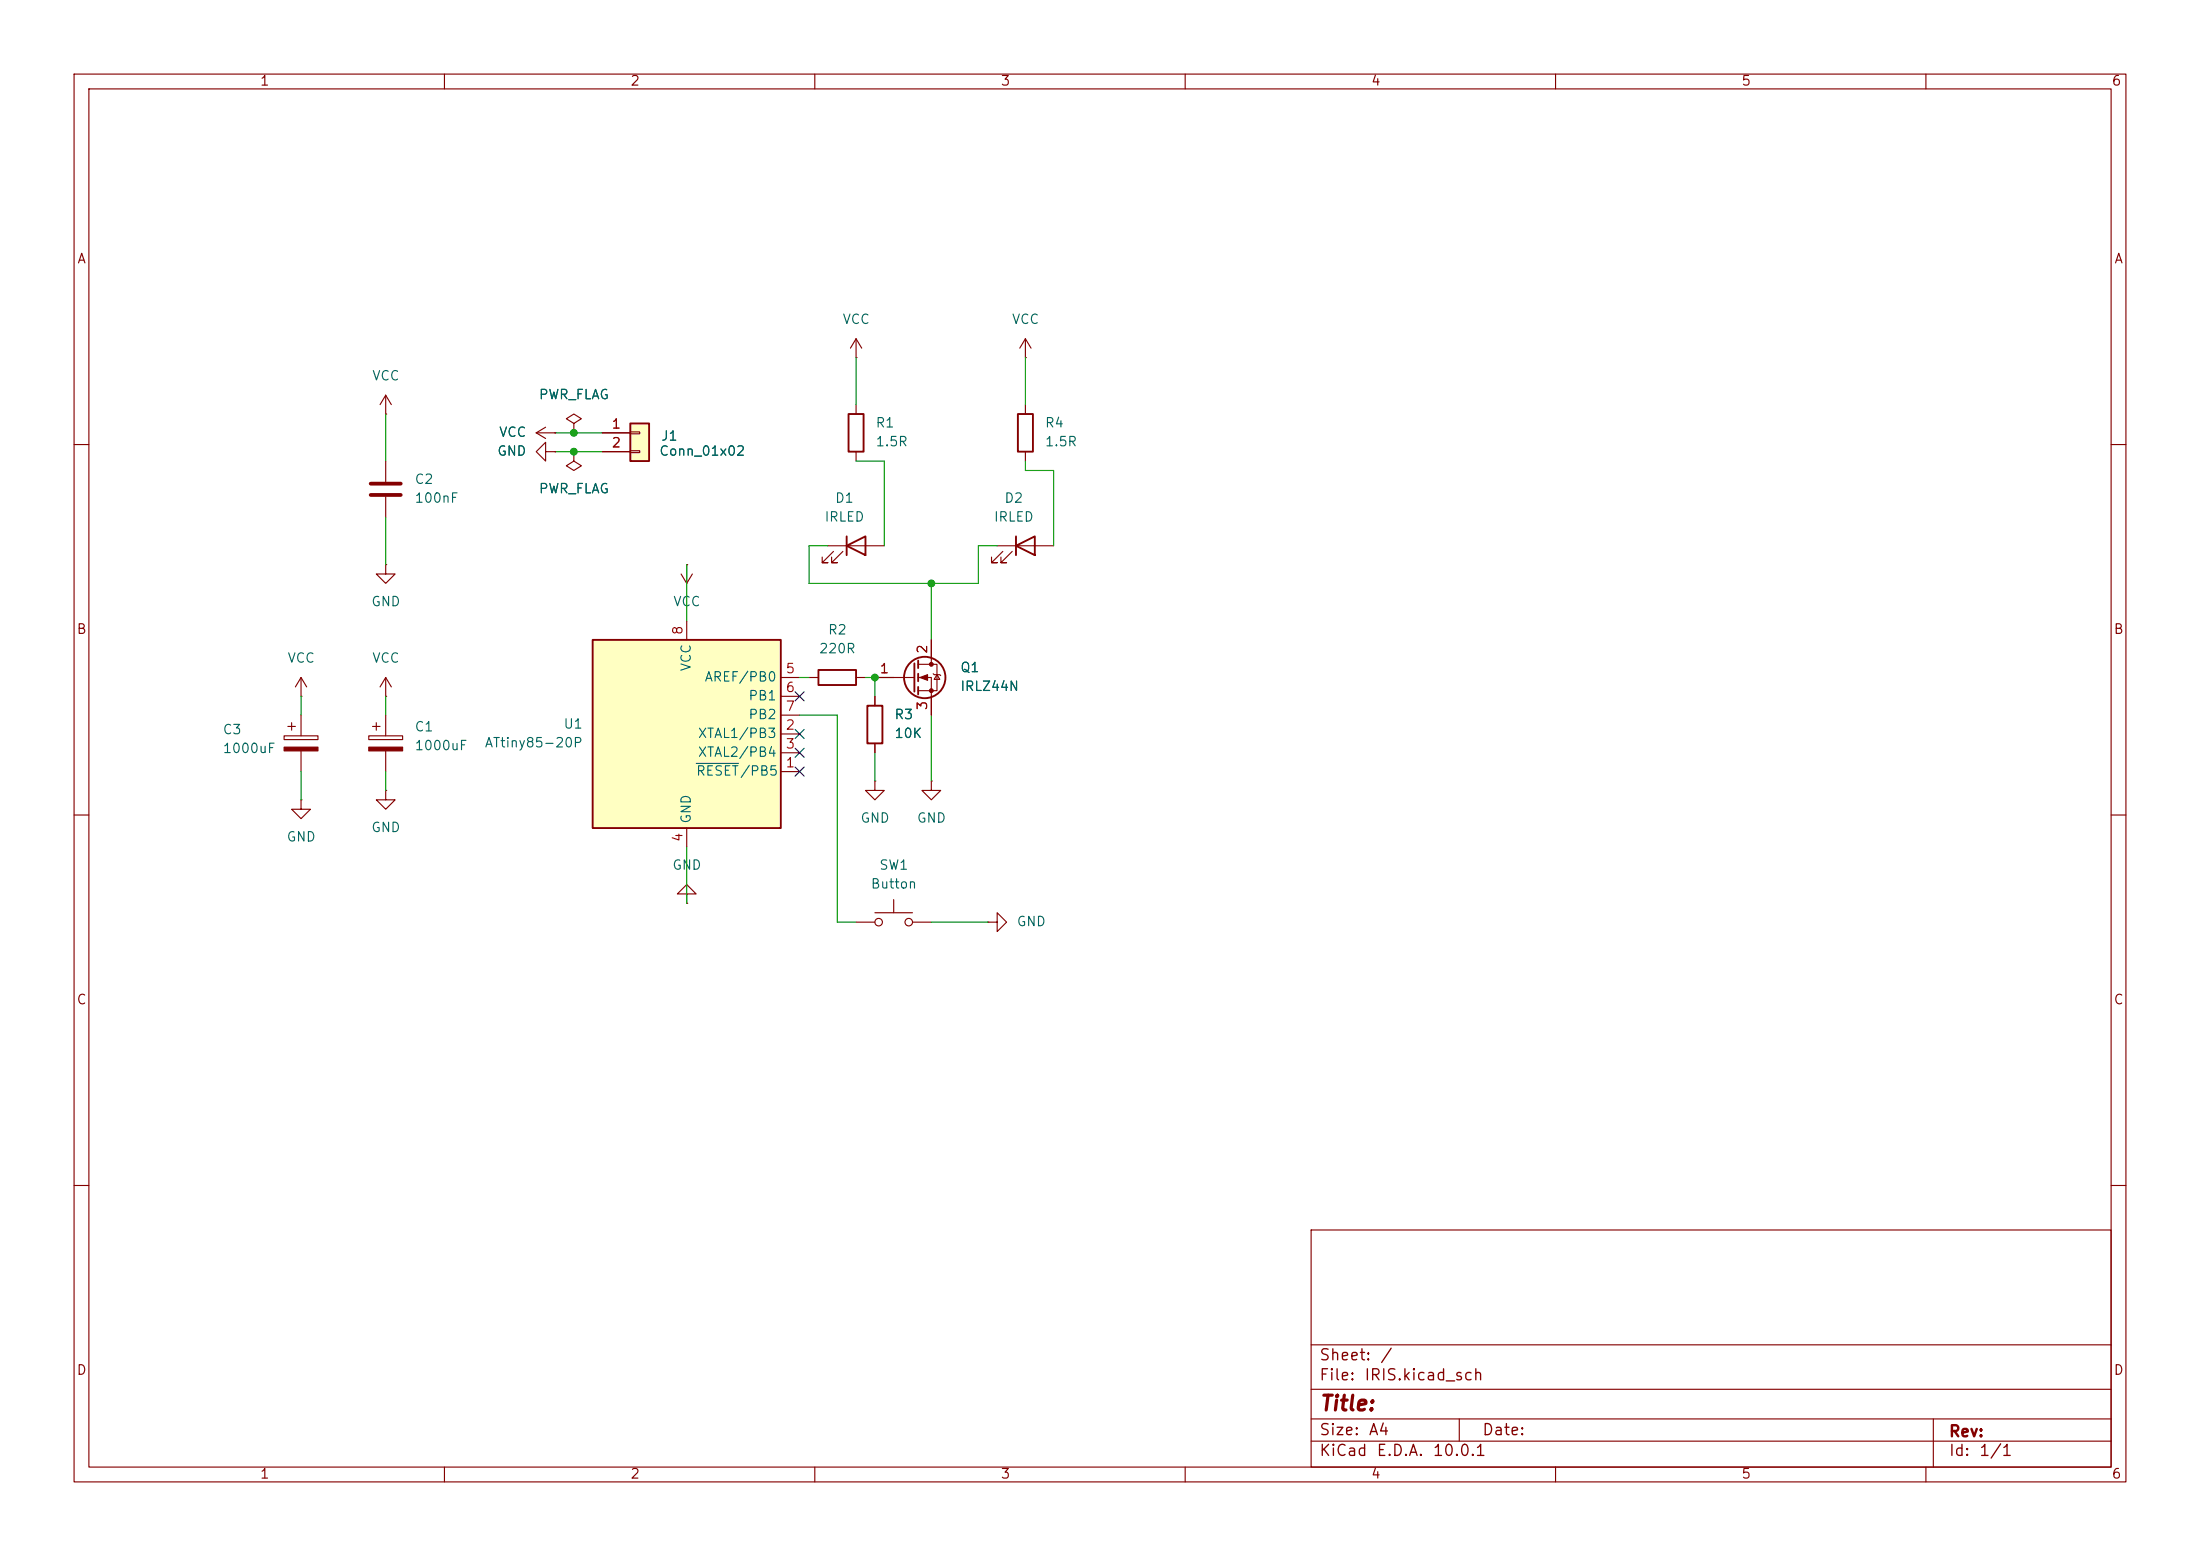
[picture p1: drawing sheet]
<svg xmlns="http://www.w3.org/2000/svg" width="297mm" height="210mm" viewBox="0 0 297 210" stroke-linecap="round" stroke-linejoin="round" font-family="sans-serif">
<g fill="none" stroke="#840000" stroke-width=".15">
<path d="M10 10h277v190h-277zM12 12h273v186h-273zM60 10v2M110 10v2M160 10v2M210 10v2M260 10v2M72.4 58.4l1.3 .8M72.4 58.4h2.5M73.7 57.7l-1.3 .7M74.9 58.4h.1M115.6 48.3h.1"/>
<path d="M115.6 45.7v2.6M115.6 54.6v1.3M115.6 45.7l-.8 1.3M115.6 45.7l.7 1.3M138.4 48.3h.1M138.4 45.7l-.7 1.3M138.4 45.7l.8 1.3M138.4 45.7v2.6M138.4 54.6v1.3M10 60h2M91.9 77.5l.8 1.2M92.7 76.2h.1"/>
<path d="M92.7 76.2v2.5M93.5 77.5l-.8 1.2M111.8 73.7h7.6M112.5 74.4l-1.5 1.5h.8h-.8v-.7M113.8 74.4l-1.5 1.5h.7h-.7v-.7M115.6 61v1.2M134.6 73.7h7.6M135.4 74.4l-1.5 1.5h.7h-.7v-.7M136.7 74.4l-1.6 1.5h.8h-.8v-.7M138.4 61v1.2M285 60h2M109.2 91.4h1.3"/>
<path d="M115.6 91.4h1.2M118.1 91.4h5.3M118.1 94v1.3M124 89.7h2.5v3.5h-2.5M124 91.4h1.7v5.1M125.7 86.4v3.3M126 90.9l.1 .2h.8l.1 .1M126.5 91.1l.4 .6h-.8zM10 110h2M118.1 105.4v1.3h1.3l-1.3 1.3-1.3-1.3h1.3M118.1 105.4h.1M118.1 100.3v1.3"/>
<path d="M125.7 105.4v1.3h1.3l-1.3 1.3-1.2-1.3h1.2M125.7 105.4h.1M285 110h2M115.6 124.5h2.5M118.1 123.2h5.1M120.6 121.4v1.8M123.2 124.5h2.5M133.3 124.5h1.3v-1.3l1.3 1.3-1.3 1.2v-1.2M133.3 124.5h.1M10 160h2M177 166h108v32h-108zM285 160h2"/>
<path d="M60 198v2M110 198v2M160 198v2M177 194.5h108M177 191.5h108M177 187.5h108M177 181.5h108M197 191.5v3M210 198v2M260 198v2M261 191.5v6.5"/>
<circle cx="118.6" cy="124.5" r=".51"/>
<circle cx="122.7" cy="124.5" r=".51"/>
</g>
<g fill="none" stroke="#840000" stroke-width=".25">
<path d="M114.6 55.9h2v5.1h-2zM137.4 55.9h2v5.1h-2zM114.3 73.7l2.5-1.3v2.5zM114.3 72.4v2.5M137.2 73.7l2.5-1.3v2.5zM137.2 72.4v2.5M110.5 90.4h5.1v2.1h-5.1zM117.1 95.3h2v5h-2zM123.4 89.5v3.8M124 89.2v1M124 90.9v1M124 92.7v1"/>
<circle cx="124.8" cy="91.4" r="2.79"/>
</g>
<g fill="#840000" stroke="#840000" stroke-width=".15">
<path d="M124.2 91.4l1-.3v.7z"/>
<circle cx="125.7" cy="89.7" r=".25"/>
<circle cx="125.7" cy="93.2" r=".25"/>
</g>
<path d="M80 86.4h25.4v25.4h-25.4z" fill="#ffffc2"/>
<path d="M80 86.4h25.4v25.4h-25.4z" fill="none" stroke="#840000" stroke-width=".25"/>
<g fill="none" stroke="#840000" stroke-width=".15">
<path d="M52.1 55.9h.1M52.1 53.3l-.8 1.3M52.1 53.3l.7 1.3M52.1 53.3v2.6M52.1 76.2v1.3h1.2l-1.2 1.2-1.3-1.2h1.3M52.1 76.2h.1M52.1 62.2v2.8M52.1 67.1v2.8M38.4 99.3h4.5v.5h-4.5zM38.9 98h1M39.4 97.5v1.1M40.6 94h.1"/>
<path d="M40.6 91.4v2.6M40.6 96.5v2.8M40.6 91.4l-.7 1.3M40.6 91.4l.8 1.3M92.7 83.8v2.6M105.4 99.1h2.5M105.4 91.4h2.5M105.4 94h2.5M105.4 96.5h2.5M40.6 108v1.2h1.3l-1.3 1.3-1.2-1.3h1.2M40.6 108h.1M40.6 101.3v2.8"/>
<path d="M92.7 111.8v2.5M105.4 104.1h2.5M105.4 101.6h2.5M92.7 120.7h1.3l-1.3-1.3-1.3 1.3h1.3v1.2M92.7 121.9h.1"/>
</g>
<path d="M94 103h5.7" fill="none" stroke="#006464" stroke-width=".15"/>
<path d="M50 65.3h4.1M50 66.8h4.1" fill="none" stroke="#840000" stroke-width=".51"/>
<path d="M38.4 100.8h4.5v.5h-4.5z" fill="#840000" stroke="#840000" stroke-width=".15"/>
<path d="M85.1 57.2h2.5v5h-2.5z" fill="#ffffc2"/>
<path d="M85.1 57.2h2.5v5h-2.5z" fill="none" stroke="#840000" stroke-width=".25"/>
<g fill="none" stroke="#840000" stroke-width=".15">
<path d="M74.9 58.4h.1M77.5 57.2l1-.7-1-.6-1 .6 1 .7v1.2M77.5 58.4h.1M81.3 58.4h3.8M85.1 58.3h1.3v.2h-1.3zM73.7 61v-1.3l-1.3 1.3 1.3 1.2v-1.2h1.2M74.9 61h.1M77.5 61v1.2l1 .7-1 .6-1-.6 1-.7M77.5 61h.1M81.3 61h3.8M85.1 60.8h1.3v.3h-1.3zM49.8 99.3h4.6v.5h-4.6z"/>
<path d="M50.3 98h1M50.8 97.5v1.1M52.1 94h.1M52.1 91.4l-.8 1.3M52.1 91.4l.7 1.3M52.1 91.4v2.6M52.1 96.5v2.8M118.1 91.4h2.5M118.1 94v1.3M125.7 86.4v2.5M125.7 94v2.5M52.1 106.7v1.3h1.2l-1.2 1.2-1.3-1.2h1.3"/>
<path d="M52.1 106.7h.1M52.1 101.3v2.8M118.1 100.3v1.3"/>
</g>
<path d="M49.8 100.8h4.6v.5h-4.6z" fill="#840000" stroke="#840000" stroke-width=".15"/>
<g fill="none" stroke="#009600" stroke-width=".15">
<path d="M52.1 55.9v6.3M74.9 58.4h6.4M115.6 48.3v6.3M138.4 48.3v6.3M52.1 69.9v6.3M74.9 61h6.4M92.7 76.2v7.6M111.8 73.7h-2.6v5h22.9v-5h2.5M115.6 62.2h3.8v11.5M125.7 78.7v7.7M138.4 62.2v1.3h3.8v10.2M40.6 94v2.5"/>
<path d="M52.1 94v2.5M107.9 96.5h5.1v28h2.6M107.9 91.4h1.3M116.8 91.4h1.3v2.6M125.7 96.5v8.9M40.6 104.1v3.9M52.1 104.1v2.6M92.7 114.3v7.6M118.1 101.6v3.8M125.7 124.5h7.6"/>
</g>
<path d="M107.3 98.5l1.3 1.2M107.3 93.4l1.3 1.2M108.6 98.5l-1.3 1.2M108.6 93.4l-1.3 1.2M107.3 101l1.3 1.2M107.3 103.5l1.3 1.2M108.6 101l-1.3 1.2M108.6 103.5l-1.3 1.2" fill="none" stroke="#000084" stroke-width=".15"/>
<g fill="#009600" stroke="#009600" stroke-width=".14">
<circle cx="118.1" cy="91.4" r=".46"/>
<circle cx="125.7" cy="78.7" r=".46"/>
<circle cx="77.5" cy="58.4" r=".46"/>
<circle cx="77.5" cy="61" r=".46"/>
</g>
<text font-size="2" fill="#840000" x="178" y="190.9">Title:</text>
<g font-size="1.5" fill="#840000">
<text x="178" y="184">Sheet:</text>
<text x="186.2" y="184">/</text>
<text x="178" y="186.7">File:</text>
<text x="184.1" y="186.7">IRIS.kicad_sch</text>
<text x="178" y="196.9">KiCad</text>
<text x="178" y="194.1">Size:</text>
<text x="184.7" y="194.1">A4</text>
<text x="185.7" y="196.9">E.D.A.</text>
<text x="193.3" y="196.9">10.0.1</text>
<text x="200" y="194.1">Date:</text>
<text x="263" y="194.3">Rev:</text>
<text x="263" y="196.9">Id:</text>
<text x="267.1" y="196.9">1/1</text>
</g>
<g font-size="1.3" fill="#840000">
<text x="35" y="11.9">1</text>
<text x="85" y="11.9">2</text>
<text x="135" y="11.9">3</text>
<text x="185" y="11.9">4</text>
<text x="235" y="11.9">5</text>
<text x="285" y="11.9">6</text>
<text x="10.3" y="35.9">A</text>
<text x="285.3" y="35.9">A</text>
<text x="10.3" y="85.9">B</text>
<text x="285.3" y="85.9">B</text>
<text x="10.3" y="135.9">C</text>
<text x="285.3" y="135.9">C</text>
<text x="10.3" y="185.9">D</text>
<text x="285.3" y="185.9">D</text>
<text x="35" y="199.9">1</text>
<text x="85" y="199.9">2</text>
<text x="135" y="199.9">3</text>
<text x="185" y="199.9">4</text>
<text x="235" y="199.9">5</text>
<text x="285" y="199.9">6</text>
</g>
<g font-size="1.3" fill="#006464">
<text x="113.7" y="44">VCC</text>
<text x="136.5" y="44">VCC</text>
<text x="50.2" y="51.7">VCC</text>
<text x="67.3" y="59.3">VCC</text>
<text x="72.7" y="54.2">PWR_FLAG</text>
<text x="89.2" y="59.8">J1</text>
<text x="118.1" y="58">R1</text>
<text x="141" y="58">R4</text>
<text x="55.9" y="65.6">C2</text>
<text x="67" y="61.8">GND</text>
<text x="88.9" y="61.8">Conn_01x02</text>
<text x="118.1" y="60.6">1.5R</text>
<text x="141" y="60.6">1.5R</text>
<text x="55.9" y="68.2">100nF</text>
<text x="72.7" y="66.9">PWR_FLAG</text>
<text x="111.2" y="70.7">IRLED</text>
<text x="112.6" y="68.2">D1</text>
<text x="134.1" y="70.7">IRLED</text>
<text x="135.5" y="68.2">D2</text>
<text x="50" y="82.1">GND</text>
<text x="90.8" y="82.1">VCC</text>
<text x="38.7" y="89.8">VCC</text>
<text x="50.2" y="89.8">VCC</text>
<text x="110.5" y="88.5">220R</text>
<text x="111.7" y="86">R2</text>
<text x="93.6" y="90.7" transform="rotate(-90 93.6 90.7)">VCC</text>
<text x="95" y="92.3">AREF/PB0</text>
<text x="100.9" y="94.8">PB1</text>
<text x="129.5" y="93.6">IRLZ44N</text>
<text x="129.5" y="91">Q1</text>
<text x="30" y="99.4">C3</text>
<text x="30" y="102">1000uF</text>
<text x="55.9" y="99">C1</text>
<text x="55.9" y="101.6">1000uF</text>
<text x="65.3" y="101.2">ATtiny85-20P</text>
<text x="76" y="98.7">U1</text>
<text x="94.1" y="99.9">XTAL1/PB3</text>
<text x="100.9" y="97.4">PB2</text>
<text x="120.7" y="97.4">R3</text>
<text x="120.7" y="99.9">10K</text>
<text x="93.9" y="105">RESET/PB5</text>
<text x="94.1" y="102.5">XTAL2/PB4</text>
<text x="38.6" y="113.9">GND</text>
<text x="50" y="112.6">GND</text>
<text x="93.6" y="111.3" transform="rotate(-90 93.6 111.3)">GND</text>
<text x="116.1" y="111.4">GND</text>
<text x="123.7" y="111.4">GND</text>
<text x="90.7" y="117.7">GND</text>
<text x="118.6" y="117.7">SW1</text>
<text x="117.5" y="120.2">Button</text>
<text x="137.2" y="125.3">GND</text>
</g>
<g font-size="1.3" fill="#a90000">
<text x="82.5" y="58.2">1</text>
<text x="82.5" y="60.7">2</text>
<text x="92.5" y="85.8" transform="rotate(-90 92.5 85.8)">8</text>
<text x="125.5" y="88.3" transform="rotate(-90 125.5 88.3)">2</text>
<text x="106" y="91.2">5</text>
<text x="106" y="93.7">6</text>
<text x="118.7" y="91.2">1</text>
<text x="125.5" y="96" transform="rotate(-90 125.5 96)">3</text>
<text x="106" y="98.8">2</text>
<text x="106" y="101.3">3</text>
<text x="106" y="96.3">7</text>
<text x="106" y="103.9">1</text>
<text x="92.5" y="113.7" transform="rotate(-90 92.5 113.7)">4</text>
</g>
</svg>
